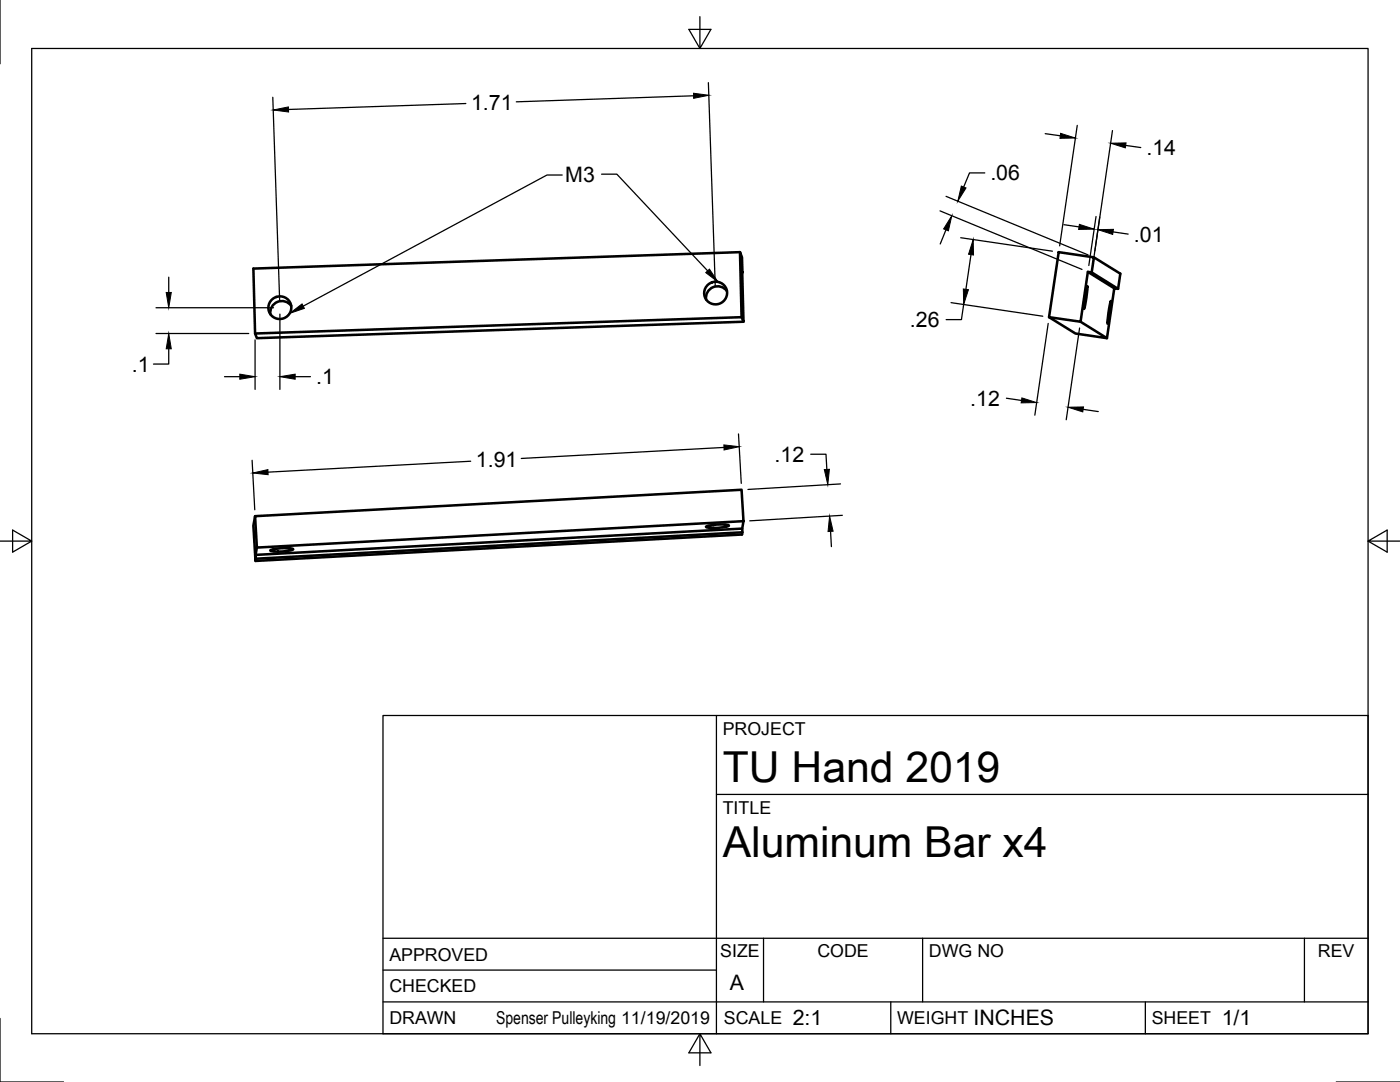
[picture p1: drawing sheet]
<svg xmlns="http://www.w3.org/2000/svg" width="279mm" height="216mm" viewBox="0 0 279 216" stroke-linecap="round" stroke-linejoin="round" font-family="sans-serif">
<!-- layer: Visible -->
<g fill="none" stroke="#000" stroke-width=".51">
<path d="M145.1 58.1a2.31 2.31 0 0 0-2.8-.8 2.31 2.31 0 0 0-1.4 2.5M147.7 50.3l.4 1.1 .3 12.8-.4-.9zM147.7 50.3l-97.1 3.3 .3 12.9M148.1 54.4h.1M211.3 50.3l7 1.1-.4 3-.8-.1-1.5 9.9-6.2-.9zM217 57.1l-.2 2.4-.5 2.2 .3-2.5zM217.1 54.3l5.3 3.2M217.9 54.4l5.2 3.2M218.3 51.4l5.3 3.2-.5 3-.7-.1-1.5 10M58.1 61a2.31 2.31 0 0 0-2.7-.8 2.31 2.31 0 0 0-1.4 2.5M148 63.3l-97.1 3.2 .4 1 97.1-3.3M209.4 63.3l5.2 3.2 6.3 1-5.3-3.3"/>
<path d="M221.7 60.1l-.2 2.4-.5 2.1 .3-2.4zM50.9 103l-.3 1.9 .4 7v-1.2l.3-1.4M53.9 109.8a8.1 8.1 0 0 1 4.6-.2 8.1 8.1 0 0 1-4.6 .2zM140.9 105.1a8.1 8.1 0 0 1 4.6-.2 8.1 8.1 0 0 1-4.6 .2zM148.1 105.5l-97.1 5.2M148.2 106.2l-97.1 5.3M148.4 104l-97.1 5.3-.4-6.3 97.1-5.3 .4 6.3-.3 2.7-97.1 5.2"/>
<circle cx="142.8" cy="58.5" r="2.28"/>
<circle cx="55.9" cy="61.4" r="2.28"/>
</g>
<!-- layer: Border -->
<path d="M0 0v12.7M6.3 9.7h266.7v196.6h-266.7zM139.7 3.3v6.4l2.2-3.8h-4.4l2.2 3.8M0 108h6.3l-3.8-2.2v4.4l3.8-2.2M273 108l3.8 2.2v-4.4l-3.8 2.2h6.4M0 203.2v12.7h12.7M139.7 206.3l-2.2 3.8h4.4l-2.2-3.8v6.3M266.7 215.9h12.7" fill="none" stroke="#000" stroke-width=".25"/>
<!-- layer: Titleblock -->
<path d="M76.4 142.8h196.6v63.5h-196.6zM143 158.5h130M143 142.8v63.5M76.4 199.9h196.6M76.4 193.6h66.6M76.4 187.2h196.6M152.4 187.2v12.7M177.8 199.9v6.4M184.1 187.2v12.7M228.6 199.9v6.4M260.3 187.2v12.7" fill="none" stroke="#000" stroke-width=".25"/>
<!-- layer: Dimensions -->
<g fill="none" stroke="#000" stroke-width=".25">
<path d="M54.4 19.4l1.4 40.7M138.4 19.1l-35.4 1.2M141.4 16.5l1.3 40.7M93 20.7l-35.4 1.1M188.8 39.2l28.3 11.7M196.5 34.5h-3l-1.2 2.8M208.6 26.7l3 .4M215 25l-3.5 24.1M222 26.1l-3.5 24M224.7 29l3 .4M33.7 55.3v3.1M187.6 42.1l28.3 11.7"/>
<path d="M188.8 45.9l-1.2 2.8M191.7 47.4l18.3 2.7M193.8 50.8l-1 6.9M212.3 44.8l3 .5M218.7 43.2l-1.4 9.8M219.5 43.3l-1.4 9.8M222.1 46.3l3 .4M31.1 61.4h23.5M31.1 66.5h18.5M33.7 69.6v3h-3.1M44.8 75.2h3.1M50.9 67.8v9.9"/>
<path d="M55.9 62.7v15M58.9 75.2h3.1M189.8 60.4l18.3 2.7M192.3 60.7l-.4 3.1h-3.1M200.9 79.5l3 .4M209.2 64.5l-2.7 18.3M215.5 65.4l-2.7 18.4M50.3 91.8l.5 9.9M93.9 92l-40.4 2.2M144.5 89.3l-40.5 2.2M147.4 86.6l.5 9.9M161.8 90.6h3l.2 3.1"/>
<path d="M167.7 96.6l-18.4 1.1M216.2 81.7l3 .4M165.8 106l.1 3.1M168.1 102.8l-18.5 1.1"/>
</g>
<g fill="#000" stroke="#000" stroke-width=".2">
<path d="M138.4 18.6l3.1 .4-3.1 .6zM54.5 21.9l3.1-.6v1.1zM191.9 37.1l.9 .4-1.6 2.6zM211.7 26.6l2.9 .9-3.1 .1zM221.6 28.6l3.1-.1-.1 1zM33.2 58.4h1l-.5 3zM189.9 43.1l-.6 3-1-.4zM192.3 57.7l1 .1-1 2.9zM194.2 47.8l.1 3.1-1-.2zM215.4 44.8l3 .9-3.1 .1zM219.1 45.8h3.1l-.1 1zM33.7 66.5l.5 3.1h-1z"/>
<path d="M47.9 74.7l3 .5-3 .5zM55.9 75.2l3-.5v1zM203.9 79.4l3 .9-3.1 .1zM50.4 94.4l3.1-.7v1zM144.5 88.8l3 .3-3 .7zM164.5 93.7l1-.1-.3 3.1zM213.1 81.3l3.1-.1-.1 1zM165.6 103l.7 3-1.1 .1z"/>
</g>
<!-- layer: Annotations -->
<path d="M140.8 54.4l.8-.7 1.7 2.6zM57.8 62.5l2.5-1.9 .4 .9z" fill="#000" stroke="#000" stroke-width=".2"/>
<path d="M112.2 34.9h-3l-48.7 26.2M120.1 34.8h3l18.1 19.2" fill="none" stroke="#000" stroke-width=".25"/>
<g font-size="8.5">
<text x="144.3" y="156">TU Hand 2019</text>
<text x="144.3" y="171">Aluminum Bar x4</text>
</g>
<g font-size="4.3">
<text x="94" y="22">1.71</text>
<text x="228.8" y="31">.14</text>
<text x="112.8" y="36.3">M3</text>
<text x="197.7" y="36">.06</text>
<text x="226.3" y="48.2">.01</text>
<text x="181.6" y="65.3">.26</text>
<text x="26.3" y="74.2">.1</text>
<text x="63.1" y="76.7">.1</text>
<text x="193.6" y="81">.12</text>
<text x="95" y="93.2">1.91</text>
<text x="154.6" y="92.2">.12</text>
<text x="145.7" y="197.5">A</text>
<text x="158.2" y="204.6">2:1</text>
<text x="194.3" y="204.6">INCHES</text>
<text x="243.8" y="204.6">1/1</text>
</g>
<g font-size="3.5">
<text x="144.3" y="146.6">PROJECT</text>
<text x="144.3" y="162.3">TITLE</text>
<text x="77.7" y="191.7">APPROVED</text>
<text x="143.7" y="191">SIZE</text>
<text x="163.1" y="191">CODE</text>
<text x="185.4" y="191">DWG NO</text>
<text x="263" y="191">REV</text>
<text x="77.7" y="198">CHECKED</text>
<text x="77.7" y="204.4">DRAWN</text>
<text x="99" y="204.4">Spenser Pulleyking 11/19/2019</text>
<text x="144.5" y="204.4">SCALE</text>
<text x="179" y="204.4">WEIGHT</text>
<text x="229.8" y="204.4">SHEET</text>
</g>
</svg>
